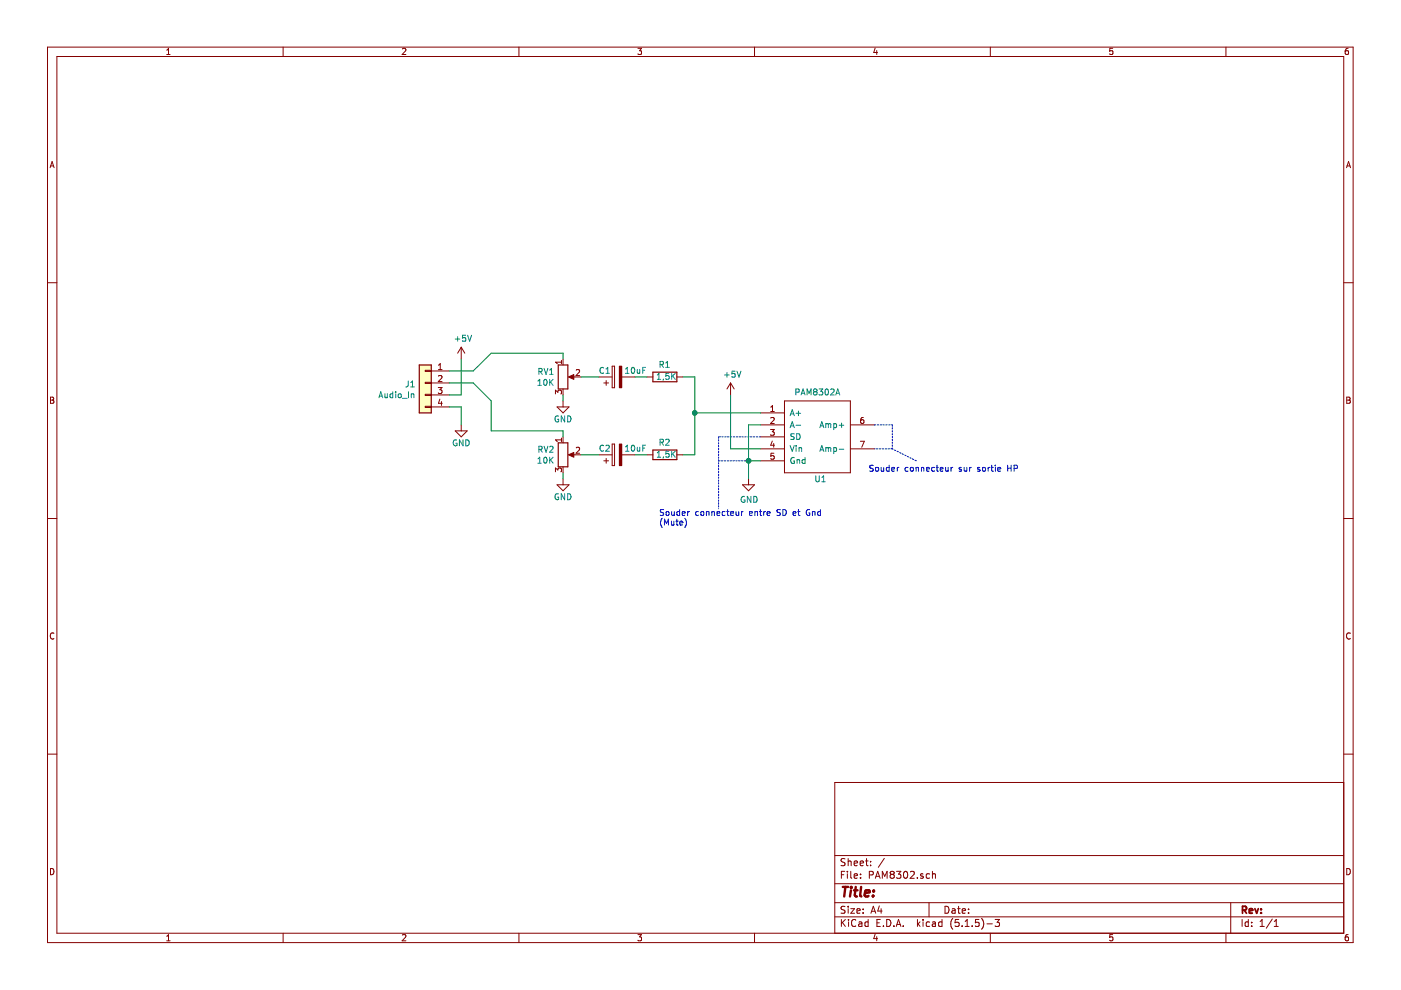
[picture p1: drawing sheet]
EESchema Schematic File Version 4
LIBS:power
LIBS:device
LIBS:transistors
LIBS:conn
LIBS:linear
LIBS:regul
LIBS:74xx
LIBS:cmos4000
LIBS:adc-dac
LIBS:memory
LIBS:xilinx
LIBS:special
LIBS:microcontrollers
LIBS:dsp
LIBS:microchip
LIBS:analog_switches
LIBS:motorola
LIBS:texas
LIBS:intel
LIBS:audio
LIBS:interface
LIBS:digital-audio
LIBS:philips
LIBS:display
LIBS:cypress
LIBS:siliconi
LIBS:opto
LIBS:atmel
LIBS:contrib
LIBS:valves
LIBS:PAM8302-cache
EELAYER 26 0
EELAYER END
$Descr A4 11693 8268
encoding utf-8
Sheet 1 1
Title ""
Date ""
Rev ""
Comp ""
Comment1 ""
Comment2 ""
Comment3 ""
Comment4 ""
$EndDescr
$Comp
L pam8302:PAM8302A U1
U 1 1
P 6550 3950
F 0 "U1" H 6850 3900 50  0000 C CNN
F 1 "PAM8302A" H 6825 4624 50  0000 C CNN
F 2 "pam8302a" H 6550 4450 50  0001 C CNN
F 3 "" H 6550 4450 50  0001 C CNN
	1    6550 3950
	1    0    0    -1  
$EndComp
$Comp
L Connector_Generic:Conn_01x04 J1
U 1 1
P 3550 3200
F 0 "J1" H 3630 3192 50  0000 L CNN
F 1 "Audio_In" H 3630 3101 50  0000 L CNN
F 2 "Pin_Header_Straight_1x04_Pitch2.54mm_mod" H 3550 3200 50  0001 C CNN
F 3 "~" H 3550 3200 50  0001 C CNN
	1    3550 3200
	-1   0    0    -1  
$EndComp
$Comp
L Device:R_POT RV2
U 1 1
P 4700 3800
F 0 "RV2" H 4630 3846 50  0000 R CNN
F 1 "10K" H 4630 3755 50  0000 R CNN
F 2 "Potentiometer_Trimmer_Vishay_T7YA_Horizontal" H 4700 3800 50  0001 C CNN
F 3 "~" H 4700 3800 50  0001 C CNN
	1    4700 3800
	1    0    0    -1  
$EndComp
$Comp
L Device:R_POT RV1
U 1 1
P 4700 3150
F 0 "RV1" H 4630 3196 50  0000 R CNN
F 1 "10K" H 4630 3105 50  0000 R CNN
F 2 "Potentiometer_Trimmer_Vishay_T7YA_Horizontal" H 4700 3150 50  0001 C CNN
F 3 "~" H 4700 3150 50  0001 C CNN
	1    4700 3150
	1    0    0    -1  
$EndComp
$Comp
L Device:CP C1
U 1 1
P 5150 3150
F 0 "C1" V 5200 3200 50  0000 L CNN
F 1 "10uF" V 5200 2900 50  0000 L CNN
F 2 "CP_Radial_D4.0mm_P2.00mm" H 5188 3000 50  0001 C CNN
F 3 "~" H 5150 3150 50  0001 C CNN
	1    5150 3150
	0    -1   -1   0   
$EndComp
$Comp
L power:+5V #PWR0102
U 1 1
P 3850 3000
F 0 "#PWR0102" H 3850 2850 50  0001 C CNN
F 1 "+5V" H 3865 3173 50  0000 C CNN
F 2 "" H 3850 3000 50  0001 C CNN
F 3 "" H 3850 3000 50  0001 C CNN
	1    3850 3000
	1    0    0    -1  
$EndComp
Wire Wire Line
	6350 3850 6250 3850
Wire Wire Line
	6250 3850 6250 4000
$Comp
L power:GND #PWR0103
U 1 1
P 6250 4000
F 0 "#PWR0103" H 6250 3750 50  0001 C CNN
F 1 "GND" H 6255 3827 50  0000 C CNN
F 2 "" H 6250 4000 50  0001 C CNN
F 3 "" H 6250 4000 50  0001 C CNN
	1    6250 4000
	1    0    0    -1  
$EndComp
Wire Wire Line
	4700 2950 4700 3000
Wire Wire Line
	4700 3600 4700 3650
$Comp
L power:GND #PWR0104
U 1 1
P 4700 3350
F 0 "#PWR0104" H 4700 3100 50  0001 C CNN
F 1 "GND" H 4700 3200 50  0000 C CNN
F 2 "" H 4700 3350 50  0001 C CNN
F 3 "" H 4700 3350 50  0001 C CNN
	1    4700 3350
	1    0    0    -1  
$EndComp
$Comp
L power:GND #PWR0105
U 1 1
P 4700 4000
F 0 "#PWR0105" H 4700 3750 50  0001 C CNN
F 1 "GND" H 4700 3850 50  0000 C CNN
F 2 "" H 4700 4000 50  0001 C CNN
F 3 "" H 4700 4000 50  0001 C CNN
	1    4700 4000
	1    0    0    -1  
$EndComp
Wire Wire Line
	4700 4000 4700 3950
Wire Wire Line
	4700 3350 4700 3300
Wire Wire Line
	4850 3150 5000 3150
Wire Wire Line
	4850 3800 5000 3800
$Comp
L Device:CP C2
U 1 1
P 5150 3800
F 0 "C2" V 5200 3850 50  0000 L CNN
F 1 "10uF" V 5200 3550 50  0000 L CNN
F 2 "CP_Radial_D4.0mm_P2.00mm" H 5188 3650 50  0001 C CNN
F 3 "~" H 5150 3800 50  0001 C CNN
	1    5150 3800
	0    -1   -1   0   
$EndComp
Wire Wire Line
	3850 3000 3850 3300
Wire Wire Line
	3850 3300 3750 3300
Wire Wire Line
	3750 3100 3950 3100
Wire Wire Line
	3950 3100 4100 2950
Wire Wire Line
	3750 3200 3950 3200
Wire Wire Line
	3950 3200 4100 3350
Wire Wire Line
	4100 3350 4100 3600
$Comp
L power:GND #PWR0106
U 1 1
P 3850 3550
F 0 "#PWR0106" H 3850 3300 50  0001 C CNN
F 1 "GND" H 3850 3400 50  0000 C CNN
F 2 "" H 3850 3550 50  0001 C CNN
F 3 "" H 3850 3550 50  0001 C CNN
	1    3850 3550
	1    0    0    -1  
$EndComp
Wire Wire Line
	3750 3400 3850 3400
Wire Wire Line
	3850 3400 3850 3550
$Comp
L Device:R R1
U 1 1
P 5550 3150
F 0 "R1" V 5650 3100 50  0000 L CNN
F 1 "1,5K" V 5550 3050 50  0000 L CNN
F 2 "Resistors_THT:R_Axial_DIN0204_L3.6mm_D1.6mm_P2.54mm_Vertical" V 5480 3150 50  0001 C CNN
F 3 "~" H 5550 3150 50  0001 C CNN
	1    5550 3150
	0    -1   -1   0   
$EndComp
$Comp
L Device:R R2
U 1 1
P 5550 3800
F 0 "R2" V 5650 3750 50  0000 L CNN
F 1 "1,5K" V 5550 3700 50  0000 L CNN
F 2 "Resistors_THT:R_Axial_DIN0204_L3.6mm_D1.6mm_P2.54mm_Vertical" V 5480 3800 50  0001 C CNN
F 3 "~" H 5550 3800 50  0001 C CNN
	1    5550 3800
	0    -1   -1   0   
$EndComp
Wire Wire Line
	6350 3550 6250 3550
Wire Wire Line
	6250 3550 6250 3850
Connection ~ 6250 3850
Wire Wire Line
	5700 3800 5800 3800
Wire Wire Line
	5800 3800 5800 3450
Wire Wire Line
	5800 3150 5700 3150
Wire Wire Line
	5400 3150 5300 3150
Wire Wire Line
	6350 3450 5800 3450
Connection ~ 5800 3450
Wire Wire Line
	5800 3450 5800 3150
$Comp
L power:+5V #PWR0107
U 1 1
P 6100 3300
F 0 "#PWR0107" H 6100 3150 50  0001 C CNN
F 1 "+5V" H 6115 3473 50  0000 C CNN
F 2 "" H 6100 3300 50  0001 C CNN
F 3 "" H 6100 3300 50  0001 C CNN
	1    6100 3300
	1    0    0    -1  
$EndComp
Wire Wire Line
	6350 3750 6100 3750
Wire Wire Line
	6100 3750 6100 3300
Wire Wire Line
	4100 2950 4700 2950
Wire Wire Line
	4100 3600 4700 3600
Wire Wire Line
	5300 3800 5400 3800
Wire Notes Line
	6350 3650 6000 3650
Wire Notes Line
	6000 3850 6250 3850
Text Notes 5500 4400 0    50   ~ 0
Souder connecteur entre SD et Gnd\n(Mute)
Wire Notes Line
	6000 3650 6000 4250
Wire Notes Line
	7300 3550 7450 3550
Wire Notes Line
	7450 3550 7450 3750
Wire Notes Line
	7450 3750 7300 3750
Text Notes 7250 3950 0    50   ~ 0
Souder connecteur sur sortie HP\n
Wire Notes Line
	7650 3850 7450 3750
$EndSCHEMATC
